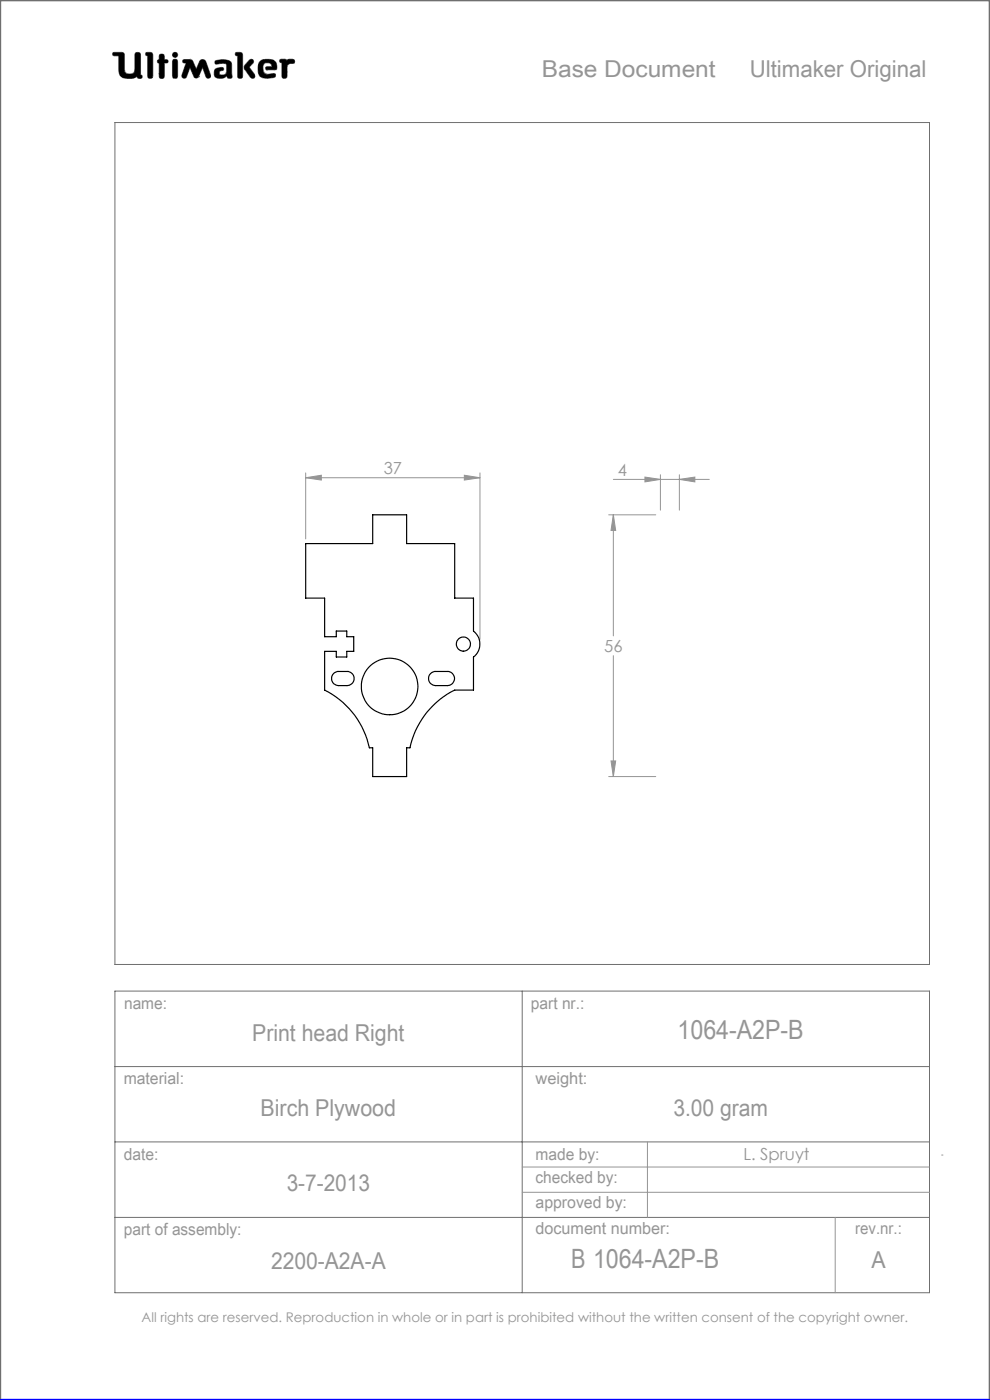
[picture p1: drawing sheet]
<svg xmlns="http://www.w3.org/2000/svg" width="210mm" height="297mm" viewBox="0 0 210 297" stroke-linecap="round" stroke-linejoin="round" font-family="sans-serif">
<g fill="none" stroke="#6f6f6f" stroke-width=".21">
<path d="M24 11.1h1.9l.4 .3 .2 3.9a1.51 1.51 0 0 0 2 0l.2-4a.77 .77 0 0 1 1 0l.1 4.6 .3 .1a.39 .39 0 0 1-.3 .6l-.6-.1-.1-.3a3.8 3.8 0 0 1-3 .3l-.6-.5-.2-.6-.1-3.6h-1a.39 .39 0 0 1-.3-.2 .39 .39 0 0 1 .1-.5zM31 11.1l1.2 .1 .2 .4-.1 4.8a.6 .6 0 0 1-.6 .2 .6 .6 0 0 1-.4-.5v-4.3l-.4-.1zM33.8 12.7v-1.1a.6 .6 0 0 1 .7-.1 .6 .6 0 0 1 .4 .5v.7h.6a.37 .37 0 0 1 0 .6l-.6 .1-.1 3.1a.6 .6 0 0 1-.6 .1 .6 .6 0 0 1-.4-.5v-2.7M33.8 12.7h.1M33.8 13.4h.1M33.8 15.7h.1M33.8 12.7h-.3l-.1 .3v.2l.4 .2M36.7 11.3l.4-.2 .4 .2 .2 .3-.2 .4-.4 .2-.4-.2-.1-.4zM36.8 12.6h.7l.2 .5v3l-.2 .5h-.7l-.2-.5v-3zM38.9 12.7l1.4-.1 .4 .2 .9 1.9 .7-1.6a.73 .73 0 0 1 .7-.5 .73 .73 0 0 1 .7 .5l1 2.8-.1 .5a.53 .53 0 0 1-.5 .2 .53 .53 0 0 1-.4-.3l-.7-2-1 2.1-.4 .2-.4-.2-.9-2.1-.7 2a.54 .54 0 0 1-.5 .3 .54 .54 0 0 1-.5-.2v-.5l.9-2.5-.7-.2zM42.1 16.3h.1M45.6 12.9a3.7 3.7 0 0 1 3.4 .3l.1 .5 .1 2.7a.64 .64 0 0 1-1-.2l-.1-.1a1.93 1.93 0 0 1-2.5 .2 1.32 1.32 0 0 1 .4-1.8l1-.2 .3 .1 .1 .2v.3a.73 .73 0 0 0-.9 .8 .98 .98 0 0 0 1.4 0l.2-.6-.1-1.5a2.59 2.59 0 0 0-2 0l-.4-.2z"/>
<path d="M50 11.1l1.3 .1 .2 .4-.1 4.8a.57 .57 0 0 1-.6 .2 .57 .57 0 0 1-.4-.5v-4.3l-.4-.1zM52.9 12.8l.4-.2 .4 .1 .1 .4-1 1.1 1.2 1.6 .1 .5-.2 .3h-.4a5.9 5.9 0 0 1-1.7-2.2l.1-.6zM55 13.3a2.62 2.62 0 0 1 3.5-.1l.2 1.1-.1 .5h-2l-.2-.1v-.5l1.3-.1-.2-.5a1.24 1.24 0 0 0-1.6 .1l-.1 1.1 .2 .6 .8 .4 1.5-.2 .1 .1v.6a3.8 3.8 0 0 1-3.3-.1 3.2 3.2 0 0 1-.1-2.9zM56.6 14.8h.1M59.4 12.6h1.2l.3 .3a1.21 1.21 0 0 1 1.5-.2v.7l-.9 .1-.6 .4-.1 2.5a.6 .6 0 0 1-.6 .2 .6 .6 0 0 1-.4-.5v-2.8l-.5-.2zM24.4 26h172.8v178.6h-172.8zM24.4 210.3h172.8v63.9h-172.8zM110.8 210.3v63.9M24.4 226.3h172.8M24.4 242.2h172.8M24.4 258.3h172.8"/>
</g>
<path d="M0 297v-297h210v297" fill="none" stroke="#6f6f6f" stroke-width=".5"/>
<g fill="none" stroke="#959595" stroke-width=".21">
<path d="M64.8 101.3l3.4-.5v1zM64.8 100.3v14M64.8 101.3h37M98.5 100.8l3.3 .5-3.3 .5zM101.8 100.3v35.3M129.1 109.2h10M130.1 109.2l.5 3.3h-1zM130.1 101.7h20.4M130.1 109.2v25.7M136.8 101.2l3.3 .5-3.3 .5zM140.1 100.7v7.5M144.1 101.7l3.3-.5v1z"/>
<path d="M144.1 100.7v7.5M130.1 139.1v25.6M129.1 164.7h10M129.6 161.4h1l-.5 3.3zM110.8 247.6h86.4M110.8 252.9h86.4M137.3 242.2v16.1M177.2 258.3v15.9M199.7 245h.3"/>
</g>
<path d="M0 297h210" fill="none" stroke="#00f" stroke-width=".5"/>
<path d="M45.7 12.9l-.1 .5 .2 .2 1.2-.2 .9 .1 .2 .3-.1 1.4a.84 .84 0 0 1-.6 .7 .84 .84 0 0 1-.9-.3l.1-.4 .4-.2a.36 .36 0 0 0 .4-.4 .36 .36 0 0 0-.4-.3 1.23 1.23 0 0 0-1.6 1 1.07 1.07 0 0 0 .3 1.1 1.07 1.07 0 0 0 1.1 .2h.6l.3-.2a.28 .28 0 0 1 .4-.3 .28 .28 0 0 1 .2 .4 .57 .57 0 0 0 .6 .2 .57 .57 0 0 0 .3-.6l-.1-2.4a1.23 1.23 0 0 0-1.5-1zM50 11.1v.6l.4 .1v4.6l.3 .2h.5l.3-.3v-4.8l-.4-.4zM53 12.7l-1.2 1.3v.5l1.4 2 .6 .1 .2-.2v-.6l-1.2-1.6 1-.9v-.4l-.4-.3zM55.2 12.9a2.9 2.9 0 0 0 .1 3.4l.5 .2 1 .1 1.4-.2 .3-.2-.1-.5-.2-.1-1.4 .2-.6-.2-.3-.4-.1-.5a.99 .99 0 0 1 .7-1.3 .99 .99 0 0 1 1.2 .7l-1.2 .1-.2 .4 .3 .2h1.5a.51 .51 0 0 0 .6-.1 .51 .51 0 0 0 0-.6 1.62 1.62 0 0 0-2-1.5l-1.1 .1zM59.4 12.6l-.1 .6 .5 .1v3l.2 .3h.6l.3-.4v-2.3l.6-.4 .9-.1 .1-.5-.3-.3h-1l-.3 .3-.4-.3zM36.7 12.7l-.1 .3v3.4l.2 .2h.7l.2-.3v-3.4l-.2-.3zM36.6 11.6a.56 .56 0 0 0 1.1 0 .56 .56 0 0 0-1.1 0zM33.8 11.6v1.1l-.4 .2v.4l.4 .1v2.9l.2 .3h.5l.4-.4v-2.8l.7-.1 .1-.4-.3-.2h-.5v-.8l-.2-.4h-.6zM31 11.1l-.1 .6 .4 .1v4.5l.3 .3h.5l.3-.5v-4.7l-.4-.3zM38.8 12.7v.5l.7 .2-.9 2.5 .1 .6 .5 .1 .3-.2 .8-2.1 .9 2.1 .3 .2h.3l.3-.2 .9-2.1 .7 2.1 .6 .2 .4-.2v-.5l-1-2.8-.3-.4h-.7l-.3 .2-.8 1.8-.9-1.9-.4-.2zM24 11.2v.6h1.2v2.7a1.76 1.76 0 0 0 2.2 2.1h.9l.8-.4 .3 .4h.6l.2-.2-.1-.4-.3-.1v-4.4l-.4-.4h-.5l-.3 .4v3.4a.81 .81 0 0 1-1.1 .8h-.1a.86 .86 0 0 1-1-1.1l-.1-3.3-.4-.2z" fill-rule="evenodd" fill="#000"/>
<path d="M64.8 101.3l3.4-.5v1zM98.5 100.8l3.3 .5-3.3 .5zM136.8 101.2l3.3 .5-3.3 .5zM144.1 101.7l3.3-.5v1zM130.1 109.2l.5 3.3h-1zM129.6 161.4h1l-.5 3.3z" fill="#959595"/>
<g fill="none" stroke="#000" stroke-width=".25">
<path d="M64.8 115.3h14.3v-6.1h7.2v6.1h10.1v11.6h4v7a3.5 3.5 0 0 1 0 5.5v7h-4a17.7 17.7 0 0 0-9.4 12.2h-.7v6.1h-7.2v-6.1h-.7a17.8 17.8 0 0 0-9.5-12.2v-8.2h2.4v1.2h2.3v-1.2h1.4v-3.1h-1.4v-1.2h-2.3v1.2h-2.4v-8.2h-4.1zM70.8 142.8l.7-.4h2.1a1.5 1.5 0 0 1 1.5 1.5 1.5 1.5 0 0 1-1.5 1.5h-1.8a1.51 1.51 0 0 1-1.4-.9 1.51 1.51 0 0 1 .4-1.7zM91.2 143l.9-.6h2.8a1.5 1.5 0 0 1 1.5 1.5 1.5 1.5 0 0 1-1.5 1.5h-2.5a1.51 1.51 0 0 1-1.2-2.4z"/>
<circle cx="98.3" cy="136.6" r="1.5"/>
<circle cx="82.6" cy="145.6" r="6"/>
</g>
<g font-size="5.6" fill="#959595">
<text x="143.7" y="220.3">1064-A2P-B</text>
<text x="121.1" y="269.1">B 1064-A2P-B</text>
</g>
<g font-size="4.9" fill="#959595">
<text x="114.9" y="16.3">Base Document</text>
<text x="159" y="16.3">Ultimaker Original</text>
<text x="53.5" y="220.9">Print head Right</text>
<text x="55.3" y="236.7">Birch Plywood</text>
<text x="142.8" y="236.7">3.00 gram</text>
<text x="60.8" y="252.7">3-7-2013</text>
<text x="57.5" y="269.3">2200-A2A-A</text>
<text x="184.9" y="269.1">A</text>
</g>
<g font-size="3.5" fill="#959595">
<text x="81.4" y="100.6">37</text>
<text x="131.1" y="100.9">4</text>
<text x="128.2" y="138.3">56</text>
<text x="26.3" y="214.1">name:</text>
<text x="112.6" y="214">part nr.:</text>
<text x="26.2" y="229.9">material:</text>
<text x="113.6" y="229.9">weight:</text>
<text x="26.3" y="246">date:</text>
<text x="113.6" y="246">made by:</text>
<text x="113.6" y="251.1">checked by:</text>
<text x="157.7" y="246.2">L. Spruyt</text>
<text x="113.6" y="256.3">approved by:</text>
<text x="26.3" y="262">part of assembly:</text>
<text x="113.6" y="261.8">document number:</text>
<text x="181.4" y="261.9">rev.nr.:</text>
</g>
<text font-size="2.8" fill="#959595" x="30" y="280.4">All rights are reserved. Reproduction in whole or in part is prohibited without the written consent of the copyright owner.</text>
</svg>
